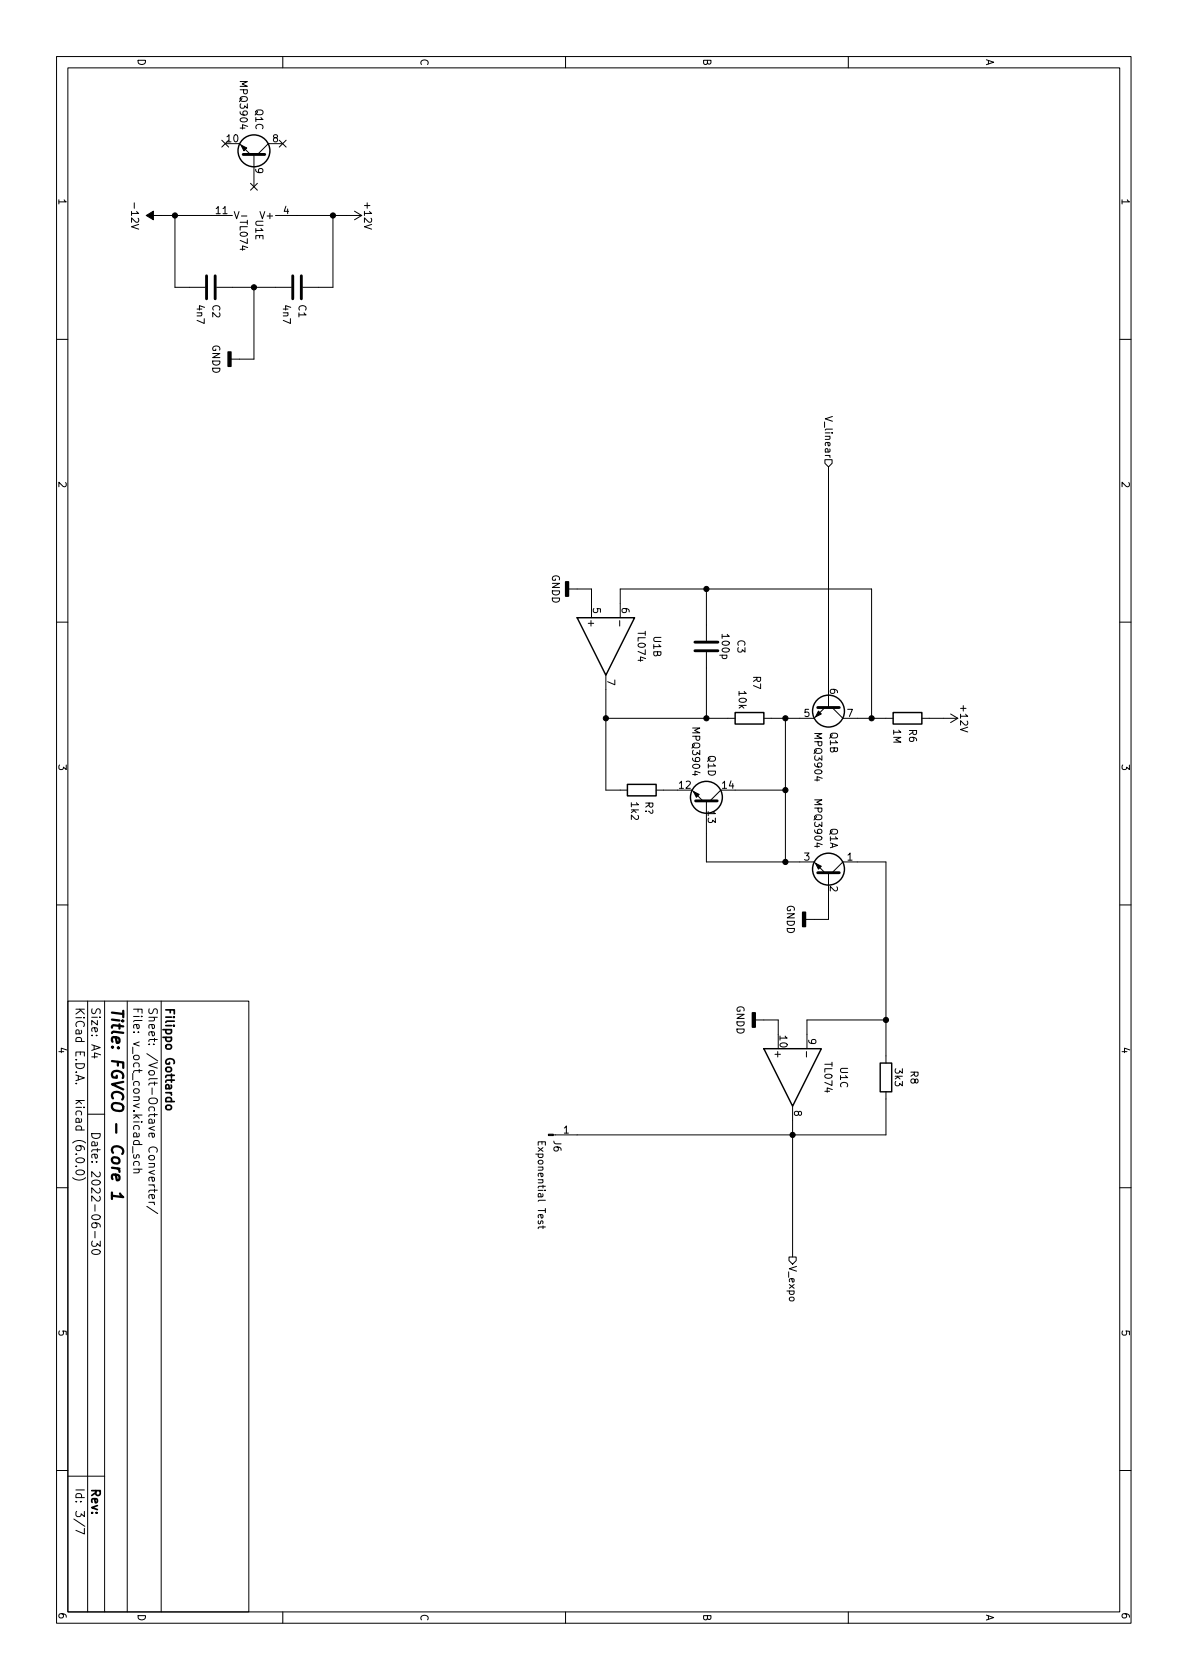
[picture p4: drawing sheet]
<svg xmlns="http://www.w3.org/2000/svg" width="210mm" height="297mm" viewBox="0 0 210 297" stroke-linecap="round" stroke-linejoin="round" font-family="sans-serif">
<g fill="none" stroke="#000" stroke-width=".18">
<path d="M10 10h190v277h-190zM12 12h186v273h-186zM50 10v2M100 10v2M150 10v2M28.4 38.1h12.7M30.9 38.1v12.7h5.4M39.2 24.8l1.2 1.2M40.4 24.8l-1.2 1.2M41.4 37.4l.4 1.3 .5-1.3M42.4 25.4l1.9 1.9M42.7 38.2h1"/>
<path d="M44.3 32.4l1.2 1.2M44.9 27.3v5.7M45.5 32.4l-1.2 1.2M48.7 38.1h15.3M49.4 24.8l1.2 1.2M50 25.4h-2.6l-1.9 1.9M50.6 24.8l-1.2 1.2M58.9 38.1v12.7h-5.4M62.7 37.3l1.3 .8M64 38.1l-1.3 .8M10 60h2M38.3 50.8h13.2"/>
<path d="M44.9 50.8v12.7h-4.1M198 60h2M145.9 81.3h1.2v.6l-.6 .6-.6-.6zM146.5 82.5v42.6M10 110h2M100.5 104.1h4.1v5.1M107.1 119.4v20.3h3.8M109.6 109.7v1M109.7 109.2v-5.1h44.4v22.9M124.9 104.1v9.2M124.9 115.3v11.7M198 110h2"/>
<path d="M107.1 127h22.9M116 139.7h3.8M122.4 139.7l1.9 1.9M127.5 139.7l-1.9 1.9M130 139.7h8.9M138.9 127v25.4M145.9 125.1l-1.9 1.9h-8.9M147.1 125.1l1.9 1.9h8.9M163 127h6.4M168.1 126.2l1.3 .8M169.4 127l-1.3 .8M10 160h2"/>
<path d="M124.9 141.6v10.8h19.1l1.9 1.9M146.5 154.3v8.3h-4.1M147.1 154.3l1.9-1.9h7.7v35.6M198 160h2M12 177h32v108h-32zM15.5 177v108M18.5 177v108M22.5 177v108M28.5 177v108M15.5 197h3M16.2 186.9h1M17.8 186.5l-1.1-.4v1"/>
<path d="M133.6 180.3h4v2.6M140.2 195.6v26.6M142.6 185.9v1M156.7 193v7.7h-58.9M156.7 180.3h-14v5.1M10 210h2M12.9 208.2a1.72 1.72 0 0 0 2.2 0M13.4 204.1h.2M13.4 206.2h.2M13.5 204.9a1 1 0 0 1 1.4 .2 .81 .81 0 0 1-.6 .6 .81 .81 0 0 1-.8-.3zM13.5 207.1a1 1 0 0 1 1.4 .1 .81 .81 0 0 1-.6 .6 .81 .81 0 0 1-.8-.3zM16.4 219.4l-.2 .2v.5l.3 .3 .5-.1 .2-.4 .5 .5v-1"/>
<path d="M16.8 217.7v1.2M16.9 216.2l.3 .3-.1 .4-.2 .2-.6-.2-.1-.4 .2-.2a.99 .99 0 0 1 1.3 .3v.3M23.5 202.7v1.2M23.6 206.7h1.5M23.7 204.1v.6h.3l.2-.5 .1-.1 .3 .3-.1 .3M23.7 206.1l-.1-.5 .3-.2h.4l.2 .1v.6M24.5 206.7l.1 .2-.1 .4-.9 .1M26 213.3l1.9 1.3M26.3 209.5h1M26.3 212.6h1M26.8 208.1l.2 .8 .2-.1 .1-.4-.2-.3-.7 .1v.6M26.8 211.2l.2 .7h.2l.1-.5-.2-.2-.7 .1v.6"/>
<path d="M27 209.5l.2 .1 .1 .3M27 212.6l.2 .1 .1 .3M27.3 206.9l-1 .4 1 .3M27.3 210.2v.6M27.8 210.4h-1.3l-.2 .4M95.2 202.5v-.6h1.2v.6M95.2 215.8v.5h.3l.3-.5 .2 .2v.3M95.8 201.9v.4M96 216.8v.4M96.4 216.9h-1l-.2 .3M198 210h2M16.4 221.1a.81 .81 0 0 1 1.3 .3 .94 .94 0 0 1-1.5 0z"/>
<path d="M139.5 222.2h1.3v.7l-.6 .6-.7-.6zM10 260h2M198 260h2M12 261h6.5M13.1 268.6l1.9 1.3M14.9 270.2v1l-1.5-.6M50 285v2M100 285v2M150 285v2"/>
</g>
<path d="M19.8 210.8v1.2M20.5 207.7l.2 1 .3-.1 .1-.5-.3-.4h-.9l-.1 .2 .1 .6M21.2 211l.6 .7-2-.3" fill="none" stroke="#000" stroke-width=".4"/>
<path d="M29.5 195.5h.7l.1 .2-.1 .4-.2 .1-.5-.1-.2-.2z" fill="none" stroke="#000" stroke-width=".3"/>
<g fill="none" stroke="#000" stroke-width=".25">
<path d="M102.1 109.2h10.1l-5.1 10.2zM110.9 138.7h5.1v2h-5.1zM130 126h5.1v2h-5.1zM157.9 126h5.1v2h-5.1zM135.1 185.4h10.1l-5 10.2zM155.7 188h2v5h-2z"/>
<circle cx="44.9" cy="26.7" r="2.82"/>
<circle cx="146.5" cy="125.7" r="2.82"/>
<circle cx="124.9" cy="141" r="2.82"/>
<circle cx="146.5" cy="153.7" r="2.82"/>
</g>
<path d="M43 27.3h3.8M36.5 48.8v4M38 48.8v4M51.8 48.8v4M53.3 48.8v4M122.9 115.1h4M122.9 113.5h4M144.6 125.1h3.8M123 141.6h3.8M144.6 154.3h3.8" fill="none" stroke="#000" stroke-width=".51"/>
<path d="M40.3 62.2h.5v2.6h-.5zM100 102.9h.5v2.5h-.5zM133 179.1h.6v2.5h-.6zM141.9 161.3h.5v2.5h-.5z" fill="#000" stroke="#000" stroke-width=".25"/>
<g fill="#000" stroke="#000" stroke-width=".18">
<path d="M25.9 38.1l1.2-.8v.8h1.3h-1.3v.8zM42.6 25.7l1 .5-.5 .5zM144.7 125.7l.5 .5-1 .5zM122.6 140l1 .5-.5 .5zM144.2 152.7l1 .5-.5 .5zM97 200.5h.8v.3h-.8z"/>
<circle cx="30.9" cy="38.1" r=".46"/>
<circle cx="58.9" cy="38.1" r=".46"/>
<circle cx="44.9" cy="50.8" r=".46"/>
<circle cx="124.9" cy="104.1" r=".46"/>
<circle cx="107.1" cy="127" r=".46"/>
<circle cx="124.9" cy="127" r=".46"/>
<circle cx="138.9" cy="127" r=".46"/>
<circle cx="138.9" cy="139.7" r=".46"/>
<circle cx="154.1" cy="127" r=".46"/>
<circle cx="138.9" cy="152.4" r=".46"/>
<circle cx="156.7" cy="180.3" r=".46"/>
<circle cx="140.2" cy="200.7" r=".46"/>
</g>
<text font-size="2.8" x="19.7" y="178" transform="rotate(90 19.7 178)">Title: FGVCO - Core 1</text>
<g font-size="2.1">
<text x="13.4" y="178" transform="rotate(90 13.4 178)">KiCad E.D.A. kicad (6.0.0)</text>
<text x="16.2" y="178" transform="rotate(90 16.2 178)">Size: A4</text>
<text x="23.5" y="178" transform="rotate(90 23.5 178)">File: v_oct_conv.kicad_sch</text>
<text x="26.2" y="178" transform="rotate(90 26.2 178)">Sheet: /Volt-Octave Converter/</text>
<text x="29.2" y="178" transform="rotate(90 29.2 178)">Filippo Gottardo</text>
<text x="16.2" y="200" transform="rotate(90 16.2 200)">Date: 2022-06-30</text>
<text x="13.4" y="263" transform="rotate(90 13.4 263)">Id: 3/7</text>
<text x="16.2" y="263" transform="rotate(90 16.2 263)">Rev:</text>
</g>
<g font-size="1.8">
<text x="24.4" y="10.3" transform="rotate(90 24.4 10.3)">D</text>
<text x="74.4" y="10.3" transform="rotate(90 74.4 10.3)">C</text>
<text x="124.4" y="10.3" transform="rotate(90 124.4 10.3)">B</text>
<text x="174.4" y="10.3" transform="rotate(90 174.4 10.3)">A</text>
<text x="42.4" y="14.6" transform="rotate(90 42.4 14.6)">MPQ3904</text>
<text x="45.2" y="19.3" transform="rotate(90 45.2 19.3)">Q1C</text>
<text x="40.1" y="25.1">10</text>
<text x="45.2" y="29.7" transform="rotate(90 45.2 29.7)">9</text>
<text x="48.2" y="25.1">8</text>
<text x="10.3" y="35" transform="rotate(90 10.3 35)">1</text>
<text x="198.4" y="35" transform="rotate(90 198.4 35)">1</text>
<text x="23.2" y="36.2" transform="rotate(90 23.2 36.2)">-12V</text>
<text x="38.2" y="37.8">11</text>
<text x="42.4" y="39.1" transform="rotate(90 42.4 39.1)">TL074</text>
<text x="45.2" y="38.9" transform="rotate(90 45.2 38.9)">U1E</text>
<text x="46.4" y="38.7">V+</text>
<text x="50.1" y="37.8">4</text>
<text x="64.4" y="36" transform="rotate(90 64.4 36)">+12V</text>
<text x="37.6" y="53.9" transform="rotate(90 37.6 53.9)">C2</text>
<text x="52.8" y="53.9" transform="rotate(90 52.8 53.9)">C1</text>
<text x="34.8" y="54.1" transform="rotate(90 34.8 54.1)">4n7</text>
<text x="50" y="54.1" transform="rotate(90 50 54.1)">4n7</text>
<text x="37.6" y="60.9" transform="rotate(90 37.6 60.9)">GNDD</text>
<text x="145.9" y="74.2" transform="rotate(90 145.9 74.2)">V_linear</text>
<text x="10.3" y="85" transform="rotate(90 10.3 85)">2</text>
<text x="198.4" y="85" transform="rotate(90 198.4 85)">2</text>
<text x="97.6" y="101.5" transform="rotate(90 97.6 101.5)">GNDD</text>
<text x="104.9" y="107.5" transform="rotate(90 104.9 107.5)">5</text>
<text x="109.9" y="107.5" transform="rotate(90 109.9 107.5)">6</text>
<text x="104" y="109.3" transform="rotate(90 104 109.3)">+</text>
<text x="112.8" y="111.7" transform="rotate(90 112.8 111.7)">TL074</text>
<text x="115.5" y="112.5" transform="rotate(90 115.5 112.5)">U1B</text>
<text x="127.6" y="112.3" transform="rotate(90 127.6 112.3)">100p</text>
<text x="130.4" y="113.2" transform="rotate(90 130.4 113.2)">C3</text>
<text x="133.2" y="119.6" transform="rotate(90 133.2 119.6)">R7</text>
<text x="107.4" y="120.2" transform="rotate(90 107.4 120.2)">7</text>
<text x="130.6" y="122.2" transform="rotate(90 130.6 122.2)">10k</text>
<text x="146.8" y="121.7" transform="rotate(90 146.8 121.7)">6</text>
<text x="169.8" y="124.9" transform="rotate(90 169.8 124.9)">+12V</text>
<text x="122.4" y="128.9" transform="rotate(90 122.4 128.9)">MPQ3904</text>
<text x="142.2" y="126.7">5</text>
<text x="144" y="129.9" transform="rotate(90 144 129.9)">MPQ3904</text>
<text x="146.8" y="129.5" transform="rotate(90 146.8 129.5)">Q1B</text>
<text x="149.8" y="126.7">7</text>
<text x="158" y="129" transform="rotate(90 158 129)">1M</text>
<text x="160.8" y="129" transform="rotate(90 160.8 129)">R6</text>
<text x="10.3" y="135" transform="rotate(90 10.3 135)">3</text>
<text x="125.2" y="133.6" transform="rotate(90 125.2 133.6)">Q1D</text>
<text x="198.4" y="135" transform="rotate(90 198.4 135)">3</text>
<text x="111.6" y="141.9" transform="rotate(90 111.6 141.9)">1k2</text>
<text x="114.1" y="141.7" transform="rotate(90 114.1 141.7)">R?</text>
<text x="120.1" y="139.4">12</text>
<text x="125.2" y="143.5" transform="rotate(90 125.2 143.5)">13</text>
<text x="127.7" y="139.4">14</text>
<text x="144" y="141.6" transform="rotate(90 144 141.6)">MPQ3904</text>
<text x="146.8" y="146.4" transform="rotate(90 146.8 146.4)">Q1A</text>
<text x="142.2" y="152.1">3</text>
<text x="149.8" y="152.1">1</text>
<text x="139.2" y="160" transform="rotate(90 139.2 160)">GNDD</text>
<text x="146.8" y="156.7" transform="rotate(90 146.8 156.7)">2</text>
<text x="130.3" y="177.7" transform="rotate(90 130.3 177.7)">GNDD</text>
<text x="10.3" y="185" transform="rotate(90 10.3 185)">4</text>
<text x="137" y="185.5" transform="rotate(90 137 185.5)">+</text>
<text x="137.9" y="183.2" transform="rotate(90 137.9 183.2)">10</text>
<text x="143" y="183.7" transform="rotate(90 143 183.7)">9</text>
<text x="198.4" y="185" transform="rotate(90 198.4 185)">4</text>
<text x="145.8" y="187.9" transform="rotate(90 145.8 187.9)">TL074</text>
<text x="148.6" y="188.7" transform="rotate(90 148.6 188.7)">U1C</text>
<text x="158.2" y="189" transform="rotate(90 158.2 189)">3k3</text>
<text x="161" y="189.4" transform="rotate(90 161 189.4)">R8</text>
<text x="140.4" y="196.4" transform="rotate(90 140.4 196.4)">8</text>
<text x="95.1" y="202.4" transform="rotate(90 95.1 202.4)">Exponential Test</text>
<text x="97.9" y="201.7" transform="rotate(90 97.9 201.7)">J6</text>
<text x="99.7" y="200.4">1</text>
<text x="139.5" y="223.7" transform="rotate(90 139.5 223.7)">V_expo</text>
<text x="10.3" y="235" transform="rotate(90 10.3 235)">5</text>
<text x="198.4" y="235" transform="rotate(90 198.4 235)">5</text>
<text x="10.3" y="285" transform="rotate(90 10.3 285)">6</text>
<text x="24.4" y="285.3" transform="rotate(90 24.4 285.3)">D</text>
<text x="74.4" y="285.3" transform="rotate(90 74.4 285.3)">C</text>
<text x="124.4" y="285.3" transform="rotate(90 124.4 285.3)">B</text>
<text x="174.4" y="285.3" transform="rotate(90 174.4 285.3)">A</text>
<text x="198.4" y="285" transform="rotate(90 198.4 285)">6</text>
</g>
</svg>
